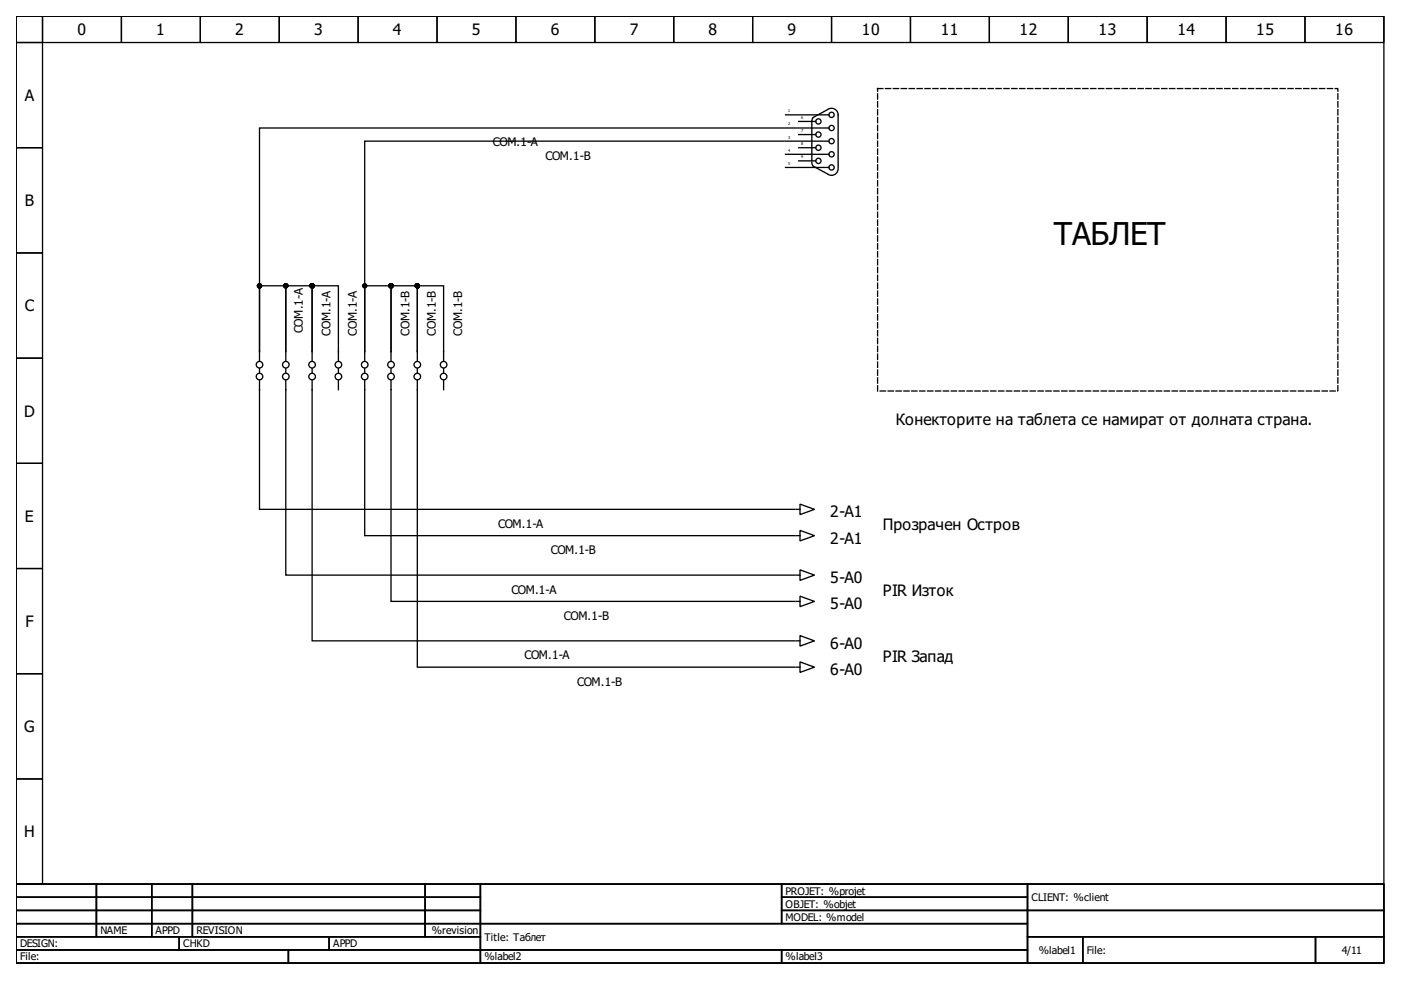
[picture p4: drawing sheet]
<svg xmlns="http://www.w3.org/2000/svg" width="297mm" height="210mm" viewBox="0 0 297 210" stroke-linecap="round" stroke-linejoin="round" font-family="sans-serif">
<g fill="none" stroke="#000" stroke-width=".28">
<path d="M3.4 3.4h290v184.1h-290zM3.4 3.4h5.6v5.6h-5.6zM3.4 9h5.6v22.3h-5.6zM9 3.4h16.7v5.6h-16.7zM25.7 3.4h16.8v5.6h-16.8zM42.5 3.4h16.7v5.6h-16.7zM59.2 3.4h16.7v5.6h-16.7zM75.9 3.4h16.8v5.6h-16.8zM92.7 3.4h16.7v5.6h-16.7zM109.4 3.4h16.7v5.6h-16.7zM126.1 3.4h16.7v5.6h-16.7zM142.8 3.4h16.8v5.6h-16.8z"/>
<path d="M159.6 3.4h16.7v5.6h-16.7zM176.3 3.4h16.7v5.6h-16.7zM193 3.4h16.8v5.6h-16.8zM209.8 3.4h16.7v5.6h-16.7zM226.5 3.4h16.7v5.6h-16.7zM243.2 3.4h16.8v5.6h-16.8zM260 3.4h16.7v5.6h-16.7zM276.7 3.4h16.7v5.6h-16.7zM3.4 31.3h5.6v22.3h-5.6zM166.3 27.1h-111.3v47.4M166.3 29.9h-89v44.6M166.5 35.5h9.2"/>
<path d="M166.5 32.7h9.2M166.5 29.9h9.2M166.5 27.1h9.2M166.5 24.4h9.2M169.3 34.1h3.7M169.3 31.3h3.7M169.3 28.5h3.7M169.3 25.7h3.7M172.1 34.4l.2 .7M172.3 25l-.2 .7v8.4M172.4 35.2l3.1 1.7M175.5 23.2l-3.1 1.7"/>
<path d="M175.6 23.1a1.39 1.39 0 0 1 2.1 1.3v11.1M177.7 35.8a1.39 1.39 0 0 1-2.1 1.2M3.4 53.6h5.6v22.3h-5.6zM3.4 75.9h5.6v22.3h-5.6zM55 74.5v-13.9h5.6v13.9M55 74.5v2M55 78.2v.8M60.6 74.5v-13.9h5.6v13.9M60.6 74.5v2M60.6 78.2v.8M66.2 74.5v-13.9h5.5v15.9M66.2 74.5v2"/>
<path d="M66.2 78.2v.8M71.7 78.2v.8M77.3 74.5v-13.9h5.6v13.9M77.3 74.5v2M77.3 78.2v.8M82.9 74.5v-13.9h5.6v13.9M82.9 74.5v2M82.9 78.2v.8M88.5 74.5v-13.9h5.6v15.9M88.5 74.5v2M88.5 78.2v.8M94.1 78.2v.8"/>
<path d="M3.4 98.2h5.6v22.3h-5.6zM55 80.7v27.3h113.5M60.6 80.7v41.2h107.9M66.2 80.7v55.2h102.3M71.7 80.7v1.9M77.3 80.7v32.9h91.2M82.9 80.7v46.8h85.6M88.5 80.7v60.8h80M94.1 80.7v1.9M168.8 113.6h.8M168.8 108h.8M169.6 112.5l3.1 1.1-3.1 1.1z"/>
<path d="M169.6 106.9l3.1 1.1-3.1 1.1zM3.4 120.5h5.6v22.3h-5.6zM168.8 121.9h.8M168.8 127.5h.8M168.8 135.9h.8M169.6 120.8l3.1 1.1-3.1 1.2zM169.6 126.4l3.1 1.1-3.1 1.1zM169.6 134.8l3.1 1.1-3.1 1.1zM3.4 142.8h5.6v22.4h-5.6zM168.8 141.5h.8M169.6 140.3l3.1 1.2-3.1 1.1zM3.4 165.2h5.6v22.3h-5.6z"/>
<path d="M3.4 187.5h290v16.7h-290zM3.4 187.5h17v2.7h-17zM3.4 190.2h17v2.8h-17zM3.4 193h17v2.8h-17zM3.4 195.8h17v2.8h-17zM3.4 198.6h34.6v2.8h-34.6zM20.4 187.5h11.8v2.7h-11.8zM20.4 190.2h11.8v2.8h-11.8zM20.4 193h11.8v2.8h-11.8zM20.4 195.8h11.8v2.8h-11.8zM32.2 187.5h8.6v2.7h-8.6zM32.2 190.2h8.6v2.8h-8.6z"/>
<path d="M32.2 193h8.6v2.8h-8.6zM32.2 195.8h8.6v2.8h-8.6zM38 198.6h31.8v2.8h-31.8zM40.8 187.5h49.4v2.7h-49.4zM40.8 190.2h49.4v2.8h-49.4zM40.8 193h49.4v2.8h-49.4zM40.8 195.8h49.4v2.8h-49.4zM69.8 198.6h32.1v2.8h-32.1zM90.2 187.5h11.7v2.7h-11.7zM90.2 190.2h11.7v2.8h-11.7zM90.2 193h11.7v2.8h-11.7zM90.2 195.8h11.7v2.8h-11.7z"/>
<path d="M101.9 187.5h63.8v8.3h-63.8zM101.9 195.8h115.9v5.6h-115.9zM165.7 187.5h52.1v2.7h-52.1zM165.7 190.2h52.1v2.8h-52.1zM165.7 193h52.1v2.8h-52.1zM217.8 187.5h75.6v5.5h-75.6zM217.8 193h75.6v5.6h-75.6zM217.8 198.6h11.8v5.6h-11.8zM229.6 198.6h49.3v5.6h-49.3zM278.9 198.6h14.5v5.6h-14.5zM3.4 201.4h57.8v2.8h-57.8zM61.2 201.4h40.7v2.8h-40.7z"/>
<path d="M101.9 201.4h63.8v2.8h-63.8zM165.7 201.4h52.1v2.8h-52.1z"/>
<circle cx="173.5" cy="31.3" r=".56"/>
<circle cx="173.5" cy="28.5" r=".56"/>
<circle cx="173.5" cy="34.1" r=".56"/>
<circle cx="173.5" cy="25.7" r=".56"/>
<circle cx="176.3" cy="35.5" r=".56"/>
<circle cx="176.3" cy="24.4" r=".56"/>
<circle cx="176.3" cy="29.9" r=".56"/>
<circle cx="176.3" cy="32.7" r=".56"/>
<circle cx="176.3" cy="27.1" r=".56"/>
<circle cx="55" cy="77.3" r=".7"/>
<circle cx="55" cy="79.8" r=".7"/>
<circle cx="60.6" cy="77.3" r=".7"/>
<circle cx="60.6" cy="79.8" r=".7"/>
<circle cx="66.2" cy="77.3" r=".7"/>
<circle cx="66.2" cy="79.8" r=".7"/>
<circle cx="71.7" cy="77.3" r=".7"/>
<circle cx="71.7" cy="79.8" r=".7"/>
<circle cx="77.3" cy="77.3" r=".7"/>
<circle cx="77.3" cy="79.8" r=".7"/>
<circle cx="82.9" cy="77.3" r=".7"/>
<circle cx="82.9" cy="79.8" r=".7"/>
<circle cx="88.5" cy="77.3" r=".7"/>
<circle cx="88.5" cy="79.8" r=".7"/>
<circle cx="94.1" cy="77.3" r=".7"/>
<circle cx="94.1" cy="79.8" r=".7"/>
</g>
<path d="M186.1 18.8h97.6v64.1h-97.6z" fill="none" stroke="#000" stroke-width=".28" stroke-dasharray="1.1 .6"/>
<g fill="#000" stroke="#000" stroke-width=".28">
<circle cx="55" cy="60.6" r=".42"/>
<circle cx="60.6" cy="60.6" r=".42"/>
<circle cx="66.2" cy="60.6" r=".42"/>
<circle cx="77.3" cy="60.6" r=".42"/>
<circle cx="82.9" cy="60.6" r=".42"/>
<circle cx="88.5" cy="60.6" r=".42"/>
</g>
<text font-size="6.7" x="223.4" y="52">ТАБЛЕТ</text>
<g font-size="3.3">
<text x="16.4" y="7.5">0</text>
<text x="33.1" y="7.5">1</text>
<text x="49.9" y="7.5">2</text>
<text x="66.6" y="7.5">3</text>
<text x="83.3" y="7.5">4</text>
<text x="100" y="7.5">5</text>
<text x="116.8" y="7.5">6</text>
<text x="133.5" y="7.5">7</text>
<text x="150.2" y="7.5">8</text>
<text x="167" y="7.5">9</text>
<text x="182.7" y="7.5">10</text>
<text x="199.4" y="7.5">11</text>
<text x="216.2" y="7.5">12</text>
<text x="232.9" y="7.5">13</text>
<text x="249.6" y="7.5">14</text>
<text x="266.4" y="7.5">15</text>
<text x="283.1" y="7.5">16</text>
<text x="5.3" y="21.4">A</text>
<text x="5.3" y="43.7">B</text>
<text x="5.3" y="66">C</text>
<text x="5.1" y="88.3">D</text>
<text x="190" y="90.2">Конекторите на таблета се намират от долната страна.</text>
<text x="5.3" y="110.6">E</text>
<text x="176" y="109.7">2-A1</text>
<text x="187.2" y="112.5">Прозрачен Остров</text>
<text x="176" y="115.2">2-A1</text>
<text x="176" y="123.6">5-A0</text>
<text x="176" y="129.2">5-A0</text>
<text x="187.2" y="126.4">PIR Изток</text>
<text x="5.4" y="132.9">F</text>
<text x="176" y="137.6">6-A0</text>
<text x="176" y="143.1">6-A0</text>
<text x="187.2" y="140.3">PIR Запад</text>
<text x="5.1" y="155.3">G</text>
<text x="5.1" y="177.6">H</text>
</g>
<g font-size="2.5">
<text x="104.5" y="31">COM.1-A</text>
<text x="115.7" y="33.8">COM.1-B</text>
<text x="64.2" y="70.6" transform="rotate(-90 64.2 70.6)">COM.1-A</text>
<text x="70.1" y="71.2" transform="rotate(-90 70.1 71.2)">COM.1-A</text>
<text x="75.7" y="71.2" transform="rotate(-90 75.7 71.2)">COM.1-A</text>
<text x="86.8" y="71.2" transform="rotate(-90 86.8 71.2)">COM.1-B</text>
<text x="92.4" y="71.2" transform="rotate(-90 92.4 71.2)">COM.1-B</text>
<text x="98" y="71.2" transform="rotate(-90 98 71.2)">COM.1-B</text>
<text x="105.6" y="111.9">COM.1-A</text>
<text x="116.8" y="117.5">COM.1-B</text>
<text x="108.4" y="125.8">COM.1-A</text>
<text x="119.6" y="131.4">COM.1-B</text>
<text x="111.2" y="139.8">COM.1-A</text>
<text x="122.4" y="145.4">COM.1-B</text>
</g>
<g font-size="2.2">
<text x="166.5" y="189.7">PROJET: %projet</text>
<text x="218.7" y="191.1">CLIENT: %client</text>
<text x="166.5" y="192.5">OBJET: %objet</text>
<text x="166.5" y="195.3">MODEL: %model</text>
<text x="4.3" y="200.8">DESIGN:</text>
<text x="4.3" y="203.6">File:</text>
<text x="21.3" y="198.1">NAME</text>
<text x="33" y="198.1">APPD</text>
<text x="38.8" y="200.8">CHKD</text>
<text x="41.6" y="198.1">REVISION</text>
<text x="70.6" y="200.8">APPD</text>
<text x="91.5" y="198.1">%revision</text>
<text x="102.7" y="199.4">Title: Таблет</text>
<text x="102.7" y="203.6">%label2</text>
<text x="166.5" y="203.6">%label3</text>
<text x="220.2" y="202.2">%label1</text>
<text x="230.4" y="202.2">File:</text>
<text x="284.5" y="202.2">4/11</text>
</g>
<g font-size=".8">
<text x="167.1" y="23.8">1</text>
<text x="167.1" y="29.4">3</text>
<text x="167.1" y="26.6">2</text>
<text x="169.9" y="28">7</text>
<text x="169.9" y="25.2">6</text>
<text x="167.1" y="34.9">5</text>
<text x="167.1" y="32.2">4</text>
<text x="169.9" y="33.6">9</text>
<text x="169.9" y="30.8">8</text>
</g>
</svg>
